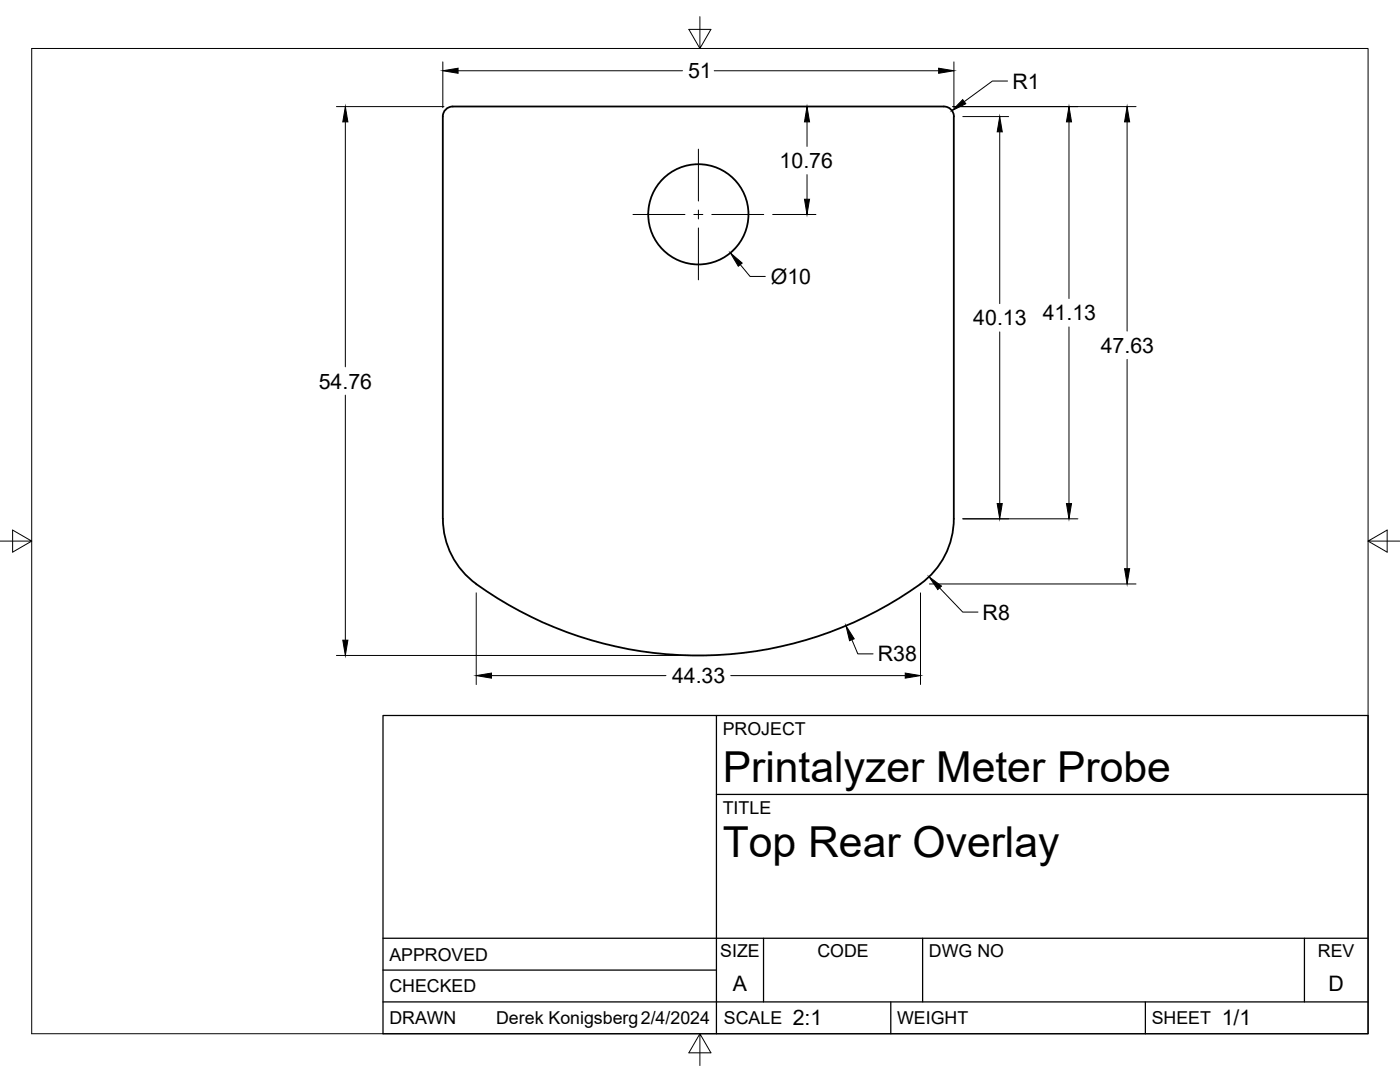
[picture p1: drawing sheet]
<svg xmlns="http://www.w3.org/2000/svg" width="279mm" height="216mm" viewBox="0 0 279 216" stroke-linecap="round" stroke-linejoin="round" font-family="sans-serif">
<!-- layer: Visible -->
<g fill="none" stroke="#000" stroke-width=".36">
<path d="M188.4 21.3h-98a2 2 0 0 0-2 2v80.2M188.4 21.3a2 2 0 0 1 2 2M190.4 23.3v80.2a16 16 0 0 1-6.7 13M88.4 103.5a16 16 0 0 0 6.7 13M95 116.5a76 76 0 0 0 88.7 0"/>
<circle cx="139.4" cy="42.8" r="10"/>
</g>
<!-- layer: Border -->
<path d="M6.3 9.7h266.7v196.6h-266.7zM139.7 3.3v6.4l2.2-3.8h-4.4l2.2 3.8M0 108h6.3l-3.8-2.2v4.4l3.8-2.2M273 108l3.8 2.2v-4.4l-3.8 2.2h6.4M139.7 206.3l-2.2 3.8h4.4l-2.2-3.8v6.3" fill="none" stroke="#000" stroke-width=".2"/>
<!-- layer: Titleblock -->
<path d="M76.4 142.8h196.6v63.5h-196.6zM143 158.5h130M143 142.8v63.5M76.4 199.9h196.6M76.4 193.6h66.6M76.4 187.2h196.6M152.4 187.2v12.7M177.8 199.9v6.4M184.1 187.2v12.7M228.6 199.9v6.4M260.3 187.2v12.7" fill="none" stroke="#000" stroke-width=".25"/>
<!-- layer: FD_Dimensions -->
<g fill="none" stroke="#000" stroke-width=".2">
<path d="M88.4 12.3v9.2M91.4 14.1h44.8M142.5 14.1h44.8M190.4 12.3v9.2M201.1 16.2h-3l-5.7 4.1M67.1 21.3h21.5M68.9 24.3v48.9M161.1 24.3v4.9M161.1 34.9v4.9M190.1 21.3h36.6M192.2 23.3h9.1M199.5 26.3v34.3"/>
<path d="M213.3 24.3v35.3M224.9 24.3v41.8M147.7 52.8l2 2.4h3M154.2 42.8h8.6M68.9 78.8v48.9M199.5 66.2v34.3M213.3 65.2v35.3M224.9 71.7v41.8M95 118.3v18.3M183.7 118.3v18.3M185.5 116.5h41.2M187.5 117.3l4.6 4.8h3.1"/>
<path d="M192.2 103.5h22.9M67.1 130.8h70.5M98.1 134.8h34.8M145.8 134.8h34.9M170 127.7l1.2 2.8h3"/>
</g>
<g fill="#000" stroke="#000" stroke-width=".2">
<path d="M88.4 14.1l3-.5v1zM187.3 13.6l3.1 .5-3.1 .5zM192.1 19.9l.6 .8-2.7 1.4zM68.9 21.3l.5 3h-1zM161.1 21.3l.5 3h-1.1zM160.5 39.8h1.1l-.5 3zM199.5 23.3l.5 3h-1zM213.3 21.3l.5 3h-1zM224.9 21.3l.5 3h-1zM145.8 50.5l2.3 2-.8 .6zM185.4 115.1l2.5 1.8-.7 .7zM199 100.5h1l-.5 3z"/>
<path d="M212.8 100.5h1l-.5 3zM224.4 113.5h1l-.5 3zM68.4 127.7h1l-.5 3.1zM95 134.8l3.1-.5v1zM168.8 124.8l1.7 2.7-1 .3zM180.7 134.3l3 .5-3 .5z"/>
</g>
<!-- layer: Smart Centers -->
<path d="M139.4 29.8v10.3M126.3 42.8h10.4M138.5 42.8h1.8M139.4 41.9v1.8M139.4 45.5v10.3M142 42.8h10.4" fill="none" stroke="#000" stroke-width=".2"/>
<g font-size="8.5">
<text x="144.3" y="156">Printalyzer Meter Probe</text>
<text x="144.3" y="171">Top Rear Overlay</text>
</g>
<g font-size="4.3">
<text x="137.3" y="15.6">51</text>
<text x="202" y="17.7">R1</text>
<text x="155.6" y="33.5">10.76</text>
<text x="153.8" y="56.6">Ø10</text>
<text x="194.2" y="64.9">40.13</text>
<text x="208.1" y="63.9">41.13</text>
<text x="219.7" y="70.4">47.63</text>
<text x="63.6" y="77.5">54.76</text>
<text x="196.1" y="123.6">R8</text>
<text x="175.2" y="132">R38</text>
<text x="134.1" y="136.3">44.33</text>
<text x="146.3" y="197.7">A</text>
<text x="265.1" y="197.7">D</text>
<text x="158.2" y="204.6">2:1</text>
<text x="243.8" y="204.6">1/1</text>
</g>
<g font-size="3.5">
<text x="144.3" y="146.6">PROJECT</text>
<text x="144.3" y="162.3">TITLE</text>
<text x="77.7" y="191.7">APPROVED</text>
<text x="143.7" y="191">SIZE</text>
<text x="163.1" y="191">CODE</text>
<text x="185.4" y="191">DWG NO</text>
<text x="263" y="191">REV</text>
<text x="77.7" y="198">CHECKED</text>
<text x="77.7" y="204.4">DRAWN</text>
<text x="99" y="204.4">Derek Konigsberg2/4/2024</text>
<text x="144.5" y="204.4">SCALE</text>
<text x="179" y="204.4">WEIGHT</text>
<text x="229.8" y="204.4">SHEET</text>
</g>
</svg>
